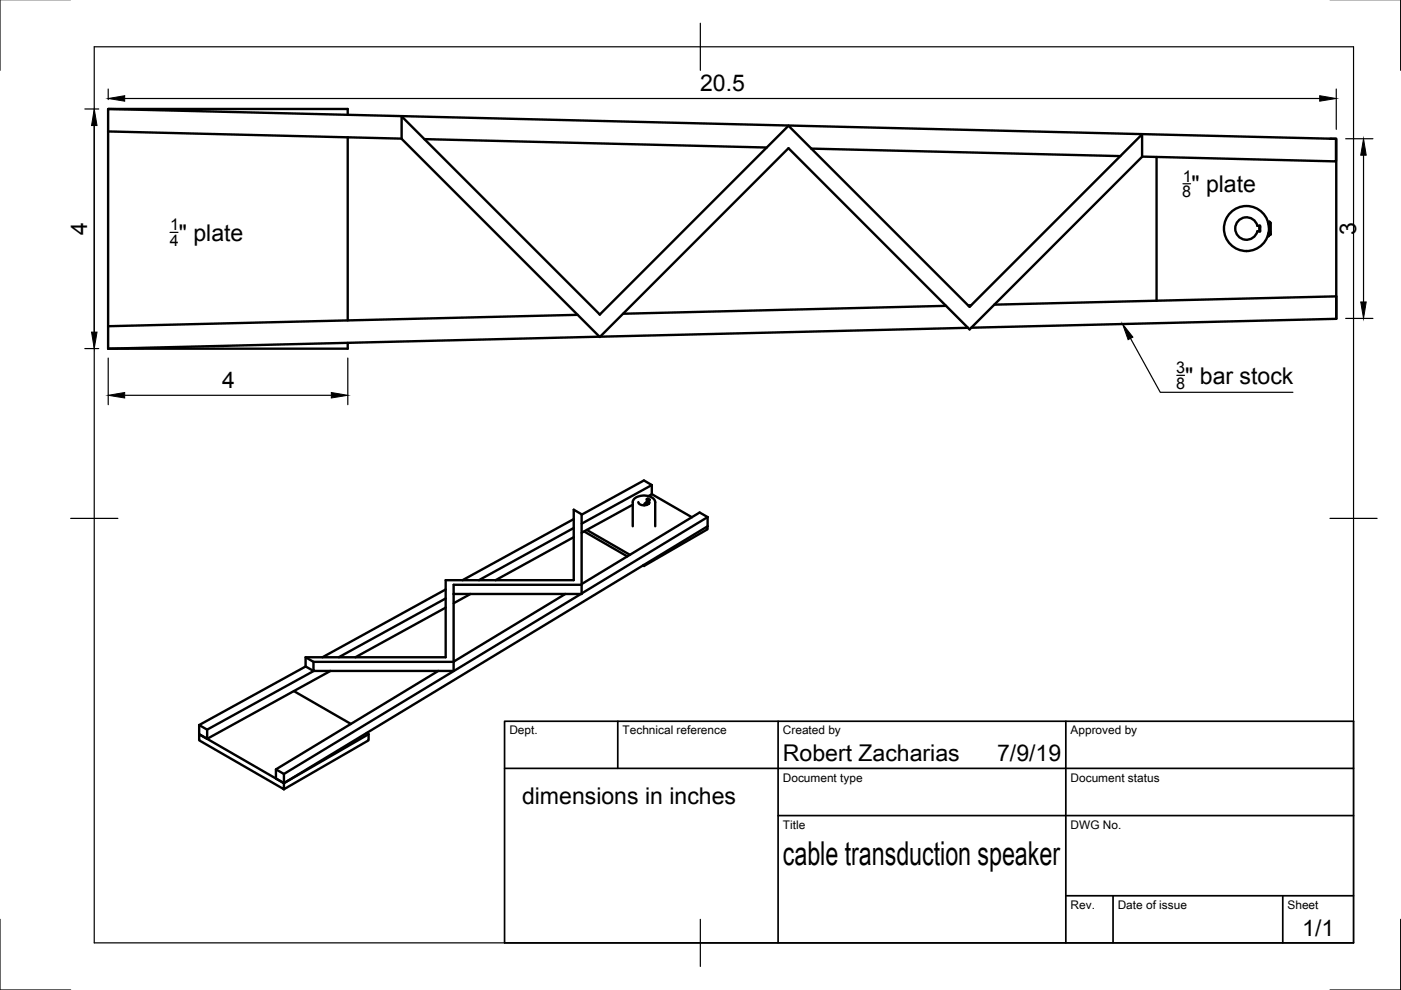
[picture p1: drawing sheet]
<svg xmlns="http://www.w3.org/2000/svg" width="297mm" height="210mm" viewBox="0 0 297 210" stroke-linecap="round" stroke-linejoin="round" font-family="sans-serif">
<!-- layer: Visible -->
<g fill="none" stroke="#000" stroke-width=".51">
<path d="M22.9 27.9v-4.8l260.4 6.3v4.8l-41.2-1M22.9 27.9v46M22.9 27.9l62.3 1.5M22.9 23.1h50.8v1.3M73.7 29.1v38.8M85.2 24.7l42 42 40-40 38.4 38.4 36.5-36.6v4.7l-36.5 36.6-38.4-38.4-40 40.1-42-42.1zM90 29.5l72.6 1.8M172 31.5l65.5 1.6M245.2 33.3v30.5M282 29.4h1.3v38.1M266.6 49a2.38 2.38 0 0 1-3.7 1.2 2.38 2.38 0 0 1 .1-3.9 2.38 2.38 0 0 1 3.6 1.6h.6v1.2h-.6M267 47.9v1.2"/>
<path d="M267.1 47.9v1.2M267.1 47.9l.1 .3M268.8 49.9l.1 .2M268.8 47.1l.1 .2M268.9 49.7v.4M268.9 49.5l.1 .6 .3-.5M268.9 50.1h.1M268.9 47.3l.3 2.3M268.9 47.3h.1M269 47.3l.4 2.4M269.2 47l.2 2.7M269.2 47l-.2 .3"/>
<path d="M269.2 47l.2 .3v2.4M269.2 49.6h.1M73.7 72.7v1.2h-50.8M122.5 66.8l-99.6 2.4M127.1 71.4l-104.2 2.5M127.1 66.6h.1M200.6 64.8l-68.5 1.7M205.2 69.5l-78 1.9M205.9 64.7h-.7M210.8 64.6l72.5-1.8v4.8l-77.4 1.9M121.6 110.1l-23.5 12.9M121.6 111.9l-20.1 11.1"/>
<path d="M121.6 113.9l-16.5 9.1M123.8 112.7l9.2 5.3M124.4 112.4l9.2 5.2M134.2 111.6v-5.3l.1-.3 .6-.5 1.1-.4h1.1l1 .3a1.29 1.29 0 0 1 .8 1.1v5.1M134.2 107l-10.9 6M135.3 106.5l.3 .4 .8 .2 1.1-.2 .2-.4M136.3 119.9l.2 .1M137.1 106.8h.1M137.1 106.9v.1M137.1 106.8v.1M137.1 106.5l-.4 .3-.1 .3M137.1 106.5l.3-.1v-.7l.4 .3-.2 .1v.7"/>
<path d="M137.1 106.5v.5M137.1 106.5v.2M137.4 105.7l-.3 .1v.7M137.4 106.4l.2 .1M137.5 106.6h.1M137.6 106.7l-.3-.1-.2 .2M137.6 106.6h-.4l-.1 .2M138.2 102.8l-1.7-.9-13.2 7.2M138.2 102.8l-14.9 8.2M138.2 102.8v2M138.2 104.8l-.7 .4M138.2 104.8l8.5 4.9"/>
<path d="M150 111.6v.6l-13.5 7.8v-.2M150 109.6v2l-89.8 54.4v-1.9M150 109.6l-1.7-.9-25 15.1M150 109.6l-26.7 16.2M94.5 125l-26.1 14.4M94.5 126.9l-22.7 12.5M94.5 128.8l-19.1 10.6M96.2 125.9h27.1v-16.9l-1.7-.9v14.9h-27.1v16.4h-29.7v1.9l1.7 1M96.2 125.9v.1M99.8 125.9l-3.6 2M119.9 125.9l-23.7 14.4h-29.7l-1.7-.9M123.2 125.9l-63 38.2"/>
<path d="M123.3 124h-27.1v18.3h-29.7v-2M42.2 155.7l18 10.3v1.3l-18-10.3zM42.2 153.7l1.7 1M43.9 154.7v1.9M62.3 146.5l12.1 7M64.8 141.3l-22.6 12.4M66.5 142.3l-22.6 12.4M70.1 142.3l-26.2 14.3-1.7-.9v-2M77.7 155.4l.4 .3M78.1 155.7v1.3l-17.9 10.3M92.9 142.3l-34.4 20.8v2l1.7 .9 17.9-10.3M58.5 163.1l1.7 1"/>
<circle cx="264.3" cy="48.5" r="4.8"/>
</g>
<!-- layer: Border -->
<path d="M0 -.1v15M297 -.1v15M20 9.9h267v190h-267zM148.5 4.9v10M15 109.9h10M282 109.9h10M0 194.9v15h15M148.5 194.9v10M297 194.9v15h-15" fill="none" stroke="#000" stroke-width=".25"/>
<!-- layer: TitleBlock -->
<path d="M107 152.9h180v47h-180zM131 152.9v10M165 152.9v47M226 152.9v47M107 162.9h180M165 172.9h122M226 189.9h61M236 189.9v10M272 189.9v10" fill="none" stroke="#000" stroke-width=".36"/>
<!-- layer: Dimensions -->
<path d="M22.9 18.9v2.2M283.3 18.9v8.5M18 23.1h2.9M20 26.6v43.8M26.4 20.9h253.4M285.3 29.4h5.8M289.1 32.9v31.1M18 73.9h2.9M22.9 75.9v9.9M73.7 75.9v9.9M285.3 67.5h5.8M26.4 83.8h43.9" fill="none" stroke="#000" stroke-width=".25"/>
<path d="M20 23.1l.6 3.5h-1.2zM22.9 20.9l3.5-.6v1.2zM279.8 20.3l3.5 .6-3.5 .6zM289.1 29.4l.6 3.5h-1.2zM19.4 70.4h1.2l-.6 3.5zM288.5 64h1.2l-.6 3.5zM22.9 83.8l3.5-.6v1.2zM70.3 83.2l3.4 .6-3.4 .6z" fill="#000" stroke="#000" stroke-width=".21"/>
<!-- layer: Annotations -->
<path d="M250.8 39h1.6M36 49.3h1.7M239.7 71.7l6.3 11.5h28.1M249.5 79.6h1.6" fill="none" stroke="#000" stroke-width=".25"/>
<path d="M238 68.7l2.2 2.8-1 .5z" fill="#000" stroke="#000" stroke-width=".21"/>
<text font-size="7" x="166" y="183.4">cable transduction speaker</text>
<g font-size="4.9">
<text x="148.4" y="19.3">20.5</text>
<text x="252.6" y="40.7">&quot; plate</text>
<text x="18.5" y="49.8" transform="rotate(-90 18.5 49.8)">4</text>
<text x="37.9" y="51">&quot; plate</text>
<text x="287.5" y="49.8" transform="rotate(-90 287.5 49.8)">3</text>
<text x="47.1" y="82.3">4</text>
<text x="251.3" y="81.3">&quot; bar stock</text>
<text x="166" y="161.4">Robert Zacharias</text>
<text x="211.4" y="161.4">7/9/19</text>
<text x="110.7" y="170.4">dimensions in inches</text>
<text x="276.1" y="198.5">1/1</text>
</g>
<g font-size="3.4">
<text x="250.7" y="41.8">8</text>
<text x="250.8" y="38.6">1</text>
<text x="36" y="52.1">4</text>
<text x="36.1" y="48.9">1</text>
<text x="249.4" y="79.2">3</text>
<text x="249.4" y="82.5">8</text>
</g>
<g font-size="2.5">
<text x="108" y="155.7">Dept.</text>
<text x="132" y="155.7">Technical reference</text>
<text x="166" y="155.7">Created by</text>
<text x="227" y="155.7">Approved by</text>
<text x="166" y="165.7">Document type</text>
<text x="227" y="165.7">Document status</text>
<text x="166" y="175.7">Title</text>
<text x="227" y="175.7">DWG No.</text>
<text x="227" y="192.7">Rev.</text>
<text x="237" y="192.7">Date of issue</text>
<text x="273" y="192.7">Sheet</text>
</g>
</svg>
